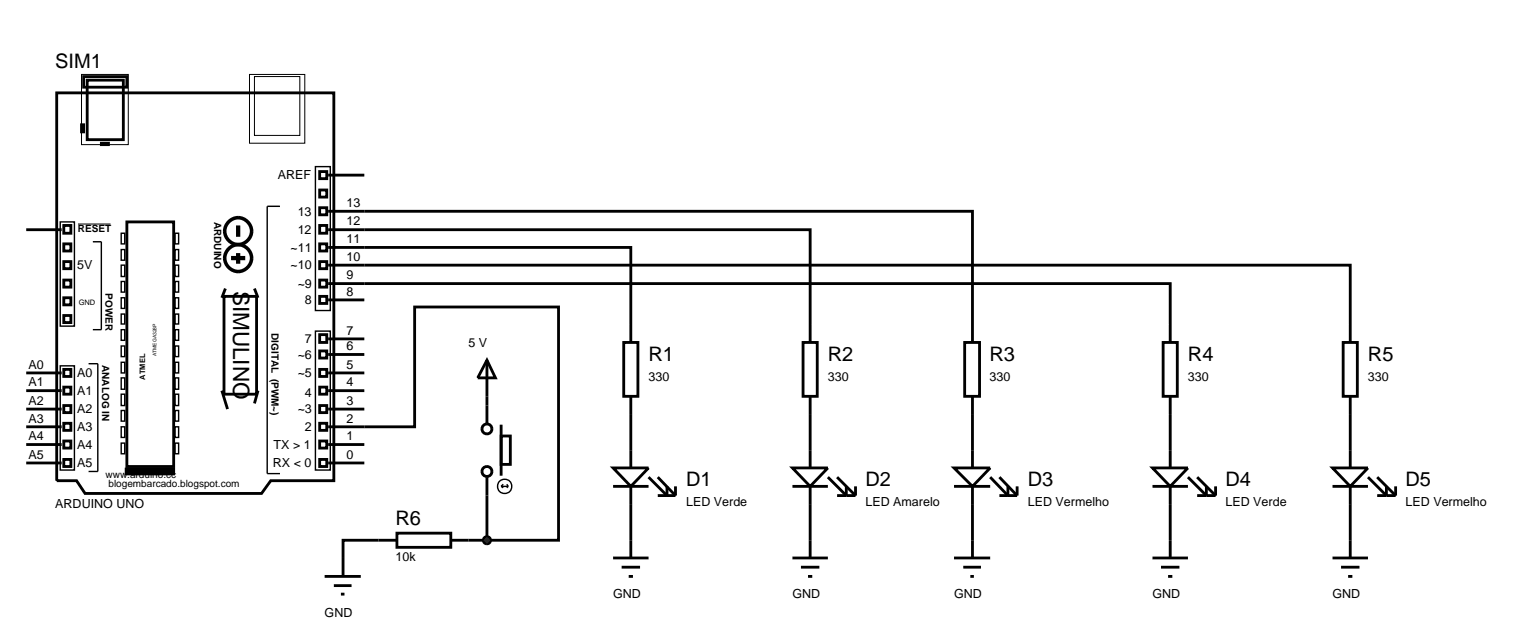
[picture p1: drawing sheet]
<svg xmlns="http://www.w3.org/2000/svg" width="216mm" height="89mm" viewBox="0 0 216 89" stroke-linecap="round" stroke-linejoin="round" font-family="sans-serif">
<g fill="none" stroke="#000" stroke-width=".4">
<path d="M8 13.1h39.1v54.7h-8.9l-1.3 1.8h-24.9l-1.2-1.8h-2.8zM11.5 17.6h.3v1h-.3zM11.8 10.8h6.1v1.5h-6.1zM12.3 11.3h5.1v8.4h-5.1zM3.7 32.4h5M9 34.4h1v1h-1zM9 39.5h1v1h-1zM9 36.9h1v1h-1zM9 31.8h1v1.1h-1zM14.3 20.2h1v.2h-1zM17.9 31.3h6.6v34.5h-6.6zM45.1 24.2h1v1h-1z"/>
<path d="M45.1 29.3h1v1h-1zM45.1 31.8h1v1.1h-1zM45.1 34.4h1v1h-1zM45.1 36.9h1v1h-1zM45.1 39.5h1v1h-1zM45.1 26.8h1v1h-1zM46.3 34.9h42.7v13.4M46.3 32.4h68v15.9M46.3 29.8h90.9v18.5M46.3 40h118.8v8.3M46.3 37.4h144.2v10.9M46.3 24.7h5.1"/>
<path d="M3.7 57.7h5M3.7 55.1h5M3.7 52.6h5M9 44.5h1v1h-1zM9 52.1h1v1h-1zM9 54.6h1v1h-1zM9 57.2h1v1h-1zM9 59.7h1v1h-1zM9 42h1v1h-1zM31.3 55.1l.8 2.6M31.6 41.8h4.6v13.8h-4.6zM31.8 40.7l-.5 1.3"/>
<path d="M35.9 40.7l.5 1.3M36.4 55.1l-.5 1.8M45.1 47.2h1v1.1h-1zM45.1 49.5h1v1h-1zM45.1 52.1h1v1h-1zM45.1 54.6h1v1h-1zM45.1 57.2h1v1h-1zM45.1 59.7h1v1h-1zM45.1 41.8h1v1h-1zM46.3 57.7h5.1M46.3 55.1h5.1M46.3 52.6h5.1"/>
<path d="M46.3 50h5.1M46.3 47.8h5.1M46.3 42.3h5.1M68.7 50.8l1.2 2.5h-2.5zM68.7 50.8v8.9M70.7 59.9v7.2M88 48.3h2v7.6h-2zM89 55.9v10.1M113.3 48.3h2v7.6h-2zM114.3 55.9v10.1M136.1 48.3h2.1v7.6h-2.1zM137.2 55.9v10.1"/>
<path d="M164.1 48.3h2v7.6h-2zM165.1 55.9v10.1M189.5 48.3h2v7.6h-2zM190.5 55.9v10.1M3.7 65.3h5M3.7 62.7h5M3.7 60.2h5M9 62.2h1v1h-1zM9 64.8h1v1h-1zM45.1 62.2h1v1h-1zM45.1 64.8h1v1h-1zM46.3 60.2h12.2v-16.9h20.3v32.9h-10.1"/>
<path d="M46.3 65.3h5.1M46.3 62.7h5.1M56 75.2h7.6v2h-7.6zM56 76.2h-7.6v5.1M63.6 76.2h5.1M68.7 67.3v8.9M70.7 61.5h1.3v4h-1.3zM86.5 66h5l-2.5 2.6zM86.5 68.6h5M86.5 78.7h5M87.7 80h2.6M89 68.6v10.1"/>
<path d="M91.5 67.3l2.6 2.6v-1.3M92.8 67.3l2.5 2.6M92.8 69.9h2.5M95.3 68.6v1.3M111.8 66h5l-2.5 2.6zM111.8 68.6h5M111.8 78.7h5M113 80h2.6M114.3 68.6v10.1M116.8 67.3l2.6 2.6v-1.3M118.1 69.9h2.6M118.1 67.3l2.6 2.6"/>
<path d="M120.7 68.6v1.3M134.6 66h5.1l-2.5 2.6zM134.6 68.6h5.1M134.6 78.7h5.1M135.9 80h2.5M137.2 68.6v10.1M139.7 67.3l2.5 2.6v-1.3M141 69.9h2.5M141 67.3l2.5 2.6M143.5 68.6v1.3M162.6 66h5l-2.5 2.6zM162.6 68.6h5"/>
<path d="M162.6 78.7h5M163.8 80h2.6M165.1 68.6v10.1M167.6 67.3l2.6 2.6v-1.3M168.9 69.9h2.6M168.9 67.3l2.6 2.6M171.5 68.6v1.3M188 66h5l-2.5 2.6zM188 68.6h5M188 78.7h5M189.2 80h2.6M190.5 68.6v10.1"/>
<path d="M193 67.3l2.6 2.6v-1.3M194.3 69.9h2.6M194.3 67.3l2.6 2.6M196.9 68.6v1.3M45.8 81.3h5.1M47.1 82.6h2.5M48.1 83.8h.5M88.7 81.3h.6M114 81.3h.6M136.9 81.3h.5M164.8 81.3h.6M190.2 81.3h.6"/>
<circle cx="68.7" cy="66.5" r=".7"/>
<circle cx="68.7" cy="60.5" r=".7"/>
</g>
<g fill="none" stroke="#000" stroke-width=".2">
<path d="M8.5 31.3h2v14.7h-2zM13.1 34.1h1.2v12.4h-1.2M17.1 32.9h.5v1.5h-.5zM17.1 35.2h.5v1.5h-.5zM17.1 37.4h.5v1.6h-.5zM17.1 39.7h.5v1.5h-.5zM24.7 32.9h.5v1.5h-.5zM24.7 35.2h.5v1.5h-.5zM24.7 37.4h.5v1.6h-.5zM24.7 39.7h.5v1.5h-.5zM39.5 29.1h-1.8v37.7h1.8M44.5 23.5h2.1v20.3h-2.1z"/>
<path d="M8.5 51.6h2v14.7h-2zM12.5 51.3h1.3v15.2h-1.3M17.1 42h.5v1.5h-.5zM17.1 44.3h.5v1.4h-.5zM17.1 46.5h.5v1.5h-.5zM17.1 48.8h.5v1.5h-.5zM17.1 51.1h.5v1.5h-.5zM17.1 53.3h.5v1.6h-.5zM17.1 55.6h.5v1.6h-.5zM17.1 57.9h.5v1.5h-.5zM24.7 42h.5v1.5h-.5zM24.7 44.3h.5v1.4h-.5z"/>
<path d="M24.7 46.5h.5v1.5h-.5zM24.7 48.8h.5v1.5h-.5zM24.7 51.1h.5v1.5h-.5zM24.7 53.3h.5v1.6h-.5zM24.7 55.6h.5v1.6h-.5zM24.7 57.9h.5v1.5h-.5zM44.5 46.7h2.1v19.6h-2.1zM17.1 60.2h.5v1.5h-.5zM17.1 62.5h.5v1.5h-.5zM24.7 60.2h.5v1.5h-.5zM24.7 62.5h.5v1.5h-.5zM70.7 68.6h1"/>
<path d="M70.7 68.6l.3 .2M71 68.3l-.3 .3M71.5 68.3l.2 .3M71.7 68.6l-.2 .2"/>
<circle cx="71.2" cy="68.6" r="1.01"/>
</g>
<g fill="none" stroke="#000" stroke-width=".5">
<circle cx="33.6" cy="36.4" r="1.89"/>
<circle cx="33.6" cy="32.6" r="1.89"/>
</g>
<path d="M32.6 36.4h2M33.6 31.8v1.6M33.6 35.7v1.5" fill="none" stroke="#000" stroke-width=".6" stroke-linecap="butt"/>
<path d="M11.5 10.5h6.6v9.9h-6.6zM35.2 10.5h7.8v9.7h-7.8zM35.9 10.8h6.4v8.3h-6.4zM11 31.6h4.6" fill="none" stroke="#000" stroke-width=".14"/>
<path d="M17.6 66.5h7.1" fill="none" stroke="#000" stroke-width="1.1" stroke-linecap="butt"/>
<path d="M68.4 75.8l.3-.1-.5 .5zM68.7 75.7l.3 .1 .2 .4zM69.2 76.2l-.2 .4-.3 .1zM68.2 76.2l.5 .5-.4-.2z" fill="#004000" stroke="#000" stroke-width=".4"/>
<path d="M68.7 75.7l.5 .5-.5 .5-.5-.5z" fill="#004000"/>
<text font-size="3.2" x="32.9" y="41" transform="rotate(90 32.9 41)">SIMULINO</text>
<g font-size="2.8">
<text x="7.8" y="9.6">SIM1</text>
<text x="91.5" y="50.9">R1</text>
<text x="116.8" y="50.9">R2</text>
<text x="139.6" y="50.9">R3</text>
<text x="167.6" y="50.9">R4</text>
<text x="193" y="50.9">R5</text>
<text x="96.8" y="68.6">D1</text>
<text x="122.1" y="68.6">D2</text>
<text x="145" y="68.6">D3</text>
<text x="172.9" y="68.6">D4</text>
<text x="198.3" y="68.6">D5</text>
<text x="55.8" y="74.1">R6</text>
</g>
<g font-size="1.8">
<text x="39.2" y="25.3">AREF</text>
<text x="48.9" y="29.2">13</text>
<text x="41" y="35.5">~11</text>
<text x="42" y="30.4">13</text>
<text x="42" y="33">12</text>
<text x="48.9" y="34.3">11</text>
<text x="48.9" y="31.8">12</text>
<text x="10.9" y="38">5V</text>
<text x="41" y="38">~10</text>
<text x="42" y="40.6">~9</text>
<text x="48.9" y="41.7">8</text>
<text x="48.9" y="39.4">9</text>
<text x="48.9" y="36.8">10</text>
<text x="43" y="42.9">8</text>
<text x="48.9" y="47.2">7</text>
<text x="4" y="52">A0</text>
<text x="10.9" y="53.2">A0</text>
<text x="42" y="50.6">~6</text>
<text x="42" y="53.2">~5</text>
<text x="43" y="48.4">7</text>
<text x="48.9" y="52">5</text>
<text x="48.9" y="49.4">6</text>
<text x="66.1" y="48.9">5 V</text>
<text x="91.5" y="53.7">330</text>
<text x="116.8" y="53.7">330</text>
<text x="139.6" y="53.7">330</text>
<text x="167.6" y="53.7">330</text>
<text x="193" y="53.7">330</text>
<text x="4" y="59.6">A3</text>
<text x="4" y="57.1">A2</text>
<text x="4" y="54.5">A1</text>
<text x="10.9" y="55.7">A1</text>
<text x="10.9" y="58.3">A2</text>
<text x="42" y="58.3">~3</text>
<text x="43" y="56">4</text>
<text x="48.9" y="59.6">2</text>
<text x="48.9" y="57.1">3</text>
<text x="48.9" y="54.5">4</text>
<text x="4" y="64.7">A5</text>
<text x="4" y="62.1">A4</text>
<text x="10.9" y="60.8">A3</text>
<text x="10.9" y="63.3">A4</text>
<text x="10.9" y="65.9">A5</text>
<text x="38.5" y="65.9">RX &lt; 0</text>
<text x="38.6" y="63.3">TX &gt; 1</text>
<text x="43" y="60.8">2</text>
<text x="48.9" y="64.7">0</text>
<text x="48.9" y="62.1">1</text>
<text x="7.8" y="71.6">ARDUINO UNO</text>
<text x="96.8" y="71.4">LED Verde</text>
<text x="122.1" y="71.4">LED Amarelo</text>
<text x="145" y="71.4">LED Vermelho</text>
<text x="172.9" y="71.4">LED Verde</text>
<text x="198.3" y="71.4">LED Vermelho</text>
<text x="55.8" y="79.2">10k</text>
<text x="45.8" y="87">GND</text>
<text x="86.5" y="84.4">GND</text>
<text x="111.8" y="84.4">GND</text>
<text x="134.6" y="84.4">GND</text>
<text x="162.6" y="84.4">GND</text>
<text x="188" y="84.4">GND</text>
</g>
<g font-size="1.4">
<text x="11" y="32.8">RESET</text>
<text x="30.2" y="31.3" transform="rotate(90 30.2 31.3)">ARDUINO</text>
<text x="14.9" y="41.4" transform="rotate(90 14.9 41.4)">POWER</text>
<text x="38.3" y="47" transform="rotate(90 38.3 47)">DIGITAL (PWM~)</text>
<text x="14.4" y="51.5" transform="rotate(90 14.4 51.5)">ANALOG IN</text>
<text x="14.9" y="67.5">www.arduino.cc</text>
<text x="15.3" y="68.7">blogembarcado.blogspot.com</text>
</g>
<g font-size="1.1">
<text x="11.1" y="43.1">GND</text>
<text x="20.5" y="53.6" transform="rotate(-90 20.5 53.6)">ATMEL</text>
</g>
<text font-size=".7" x="22.1" y="50.2" transform="rotate(-90 22.1 50.2)">ATMEGA328P</text>
</svg>
